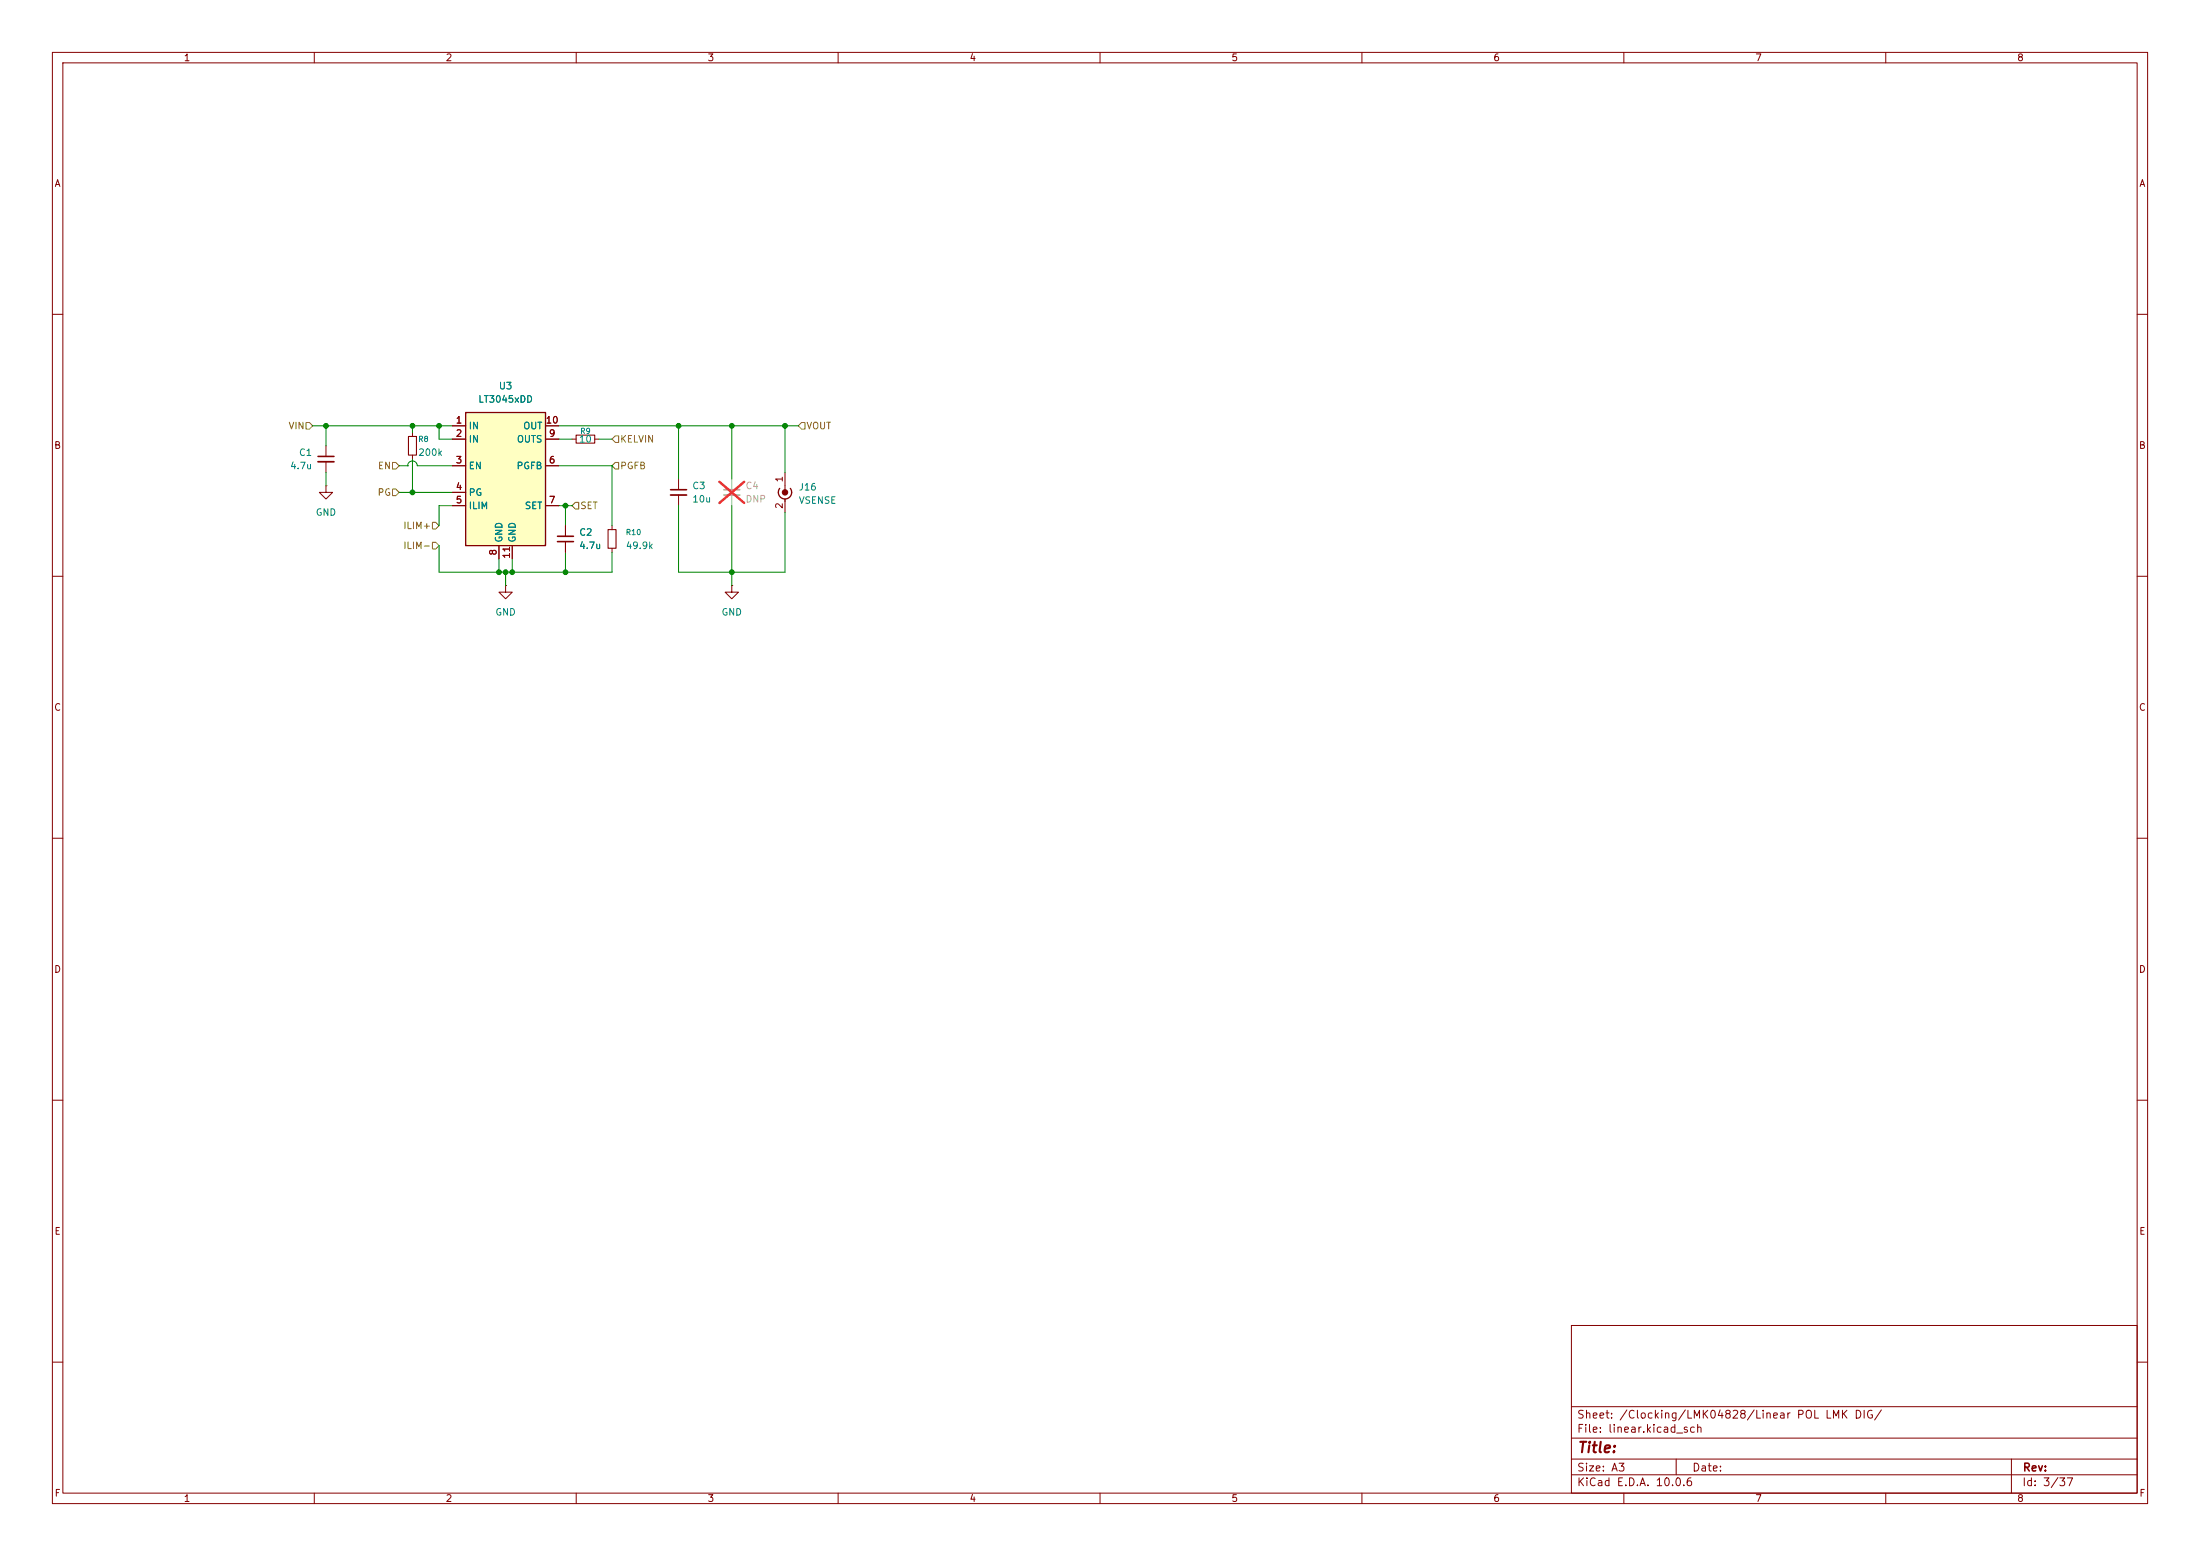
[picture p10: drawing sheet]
<svg xmlns="http://www.w3.org/2000/svg" width="420mm" height="297mm" viewBox="0 0 420 297" stroke-linecap="round" stroke-linejoin="round" font-family="sans-serif">
<g fill="none" stroke="#840000" stroke-width=".19">
<path d="M10 10h400v277h-400zM12 12h396v273h-396zM60 10v2M110 10v2M160 10v2M210 10v2M260 10v2M310 10v2M360 10v2M10 60h2M408 60h2M10 110h2"/>
<path d="M408 110h2M10 160h2M408 160h2M10 210h2M408 210h2M300 253h108v32h-108zM10 260h2M300 278.5h108M300 274.5h108M300 268.5h108M320 278.5v3M384 278.5v6.5"/>
<path d="M408 260h2M60 285v2M110 285v2M160 285v2M210 285v2M260 285v2M300 281.5h108M310 285v2M360 285v2"/>
</g>
<path d="M88.9 78.7h15.2v25.4h-15.2z" fill="#ffffc2"/>
<path d="M88.9 78.7h15.2v25.4h-15.2zM148.8 93.2a1.27 1.27 0 0 0 .2 1.7 1.27 1.27 0 0 0 1.7 0 1.27 1.27 0 0 0 .2-1.7" fill="none" stroke="#840000" stroke-width=".25"/>
<g fill="none" stroke="#840000" stroke-width=".19">
<path d="M62.2 92.7v1.3h1.3l-1.3 1.3-1.2-1.3h1.2M62.2 92.7h.1M62.2 85.1v2M62.2 88.1v2.1M78.7 82.6v.7M78.7 86.9v.7M86.4 88.9h2.5M86.4 96.5h2.5M86.4 81.3h2.5M86.4 83.8h2.5M86.4 94h2.5M104.1 88.9h2.6"/>
<path d="M104.1 96.5h2.6M104.1 81.3h2.6M104.1 83.8h2.6M109.2 83.8h.8M113.5 83.8h.8M129.5 91.4v2.1M129.5 94.5v2M149.9 90.2v3.8M149.9 95.3v2.5M95.2 104.1v2.6M96.5 111.8v1.2h1.3l-1.3 1.3-1.3-1.3h1.3M96.5 111.8h.1"/>
<path d="M97.8 104.1v2.6M107.9 100.3v2.1M107.9 103.4v2M116.8 100.3v.8M116.8 104.6v.8M139.7 111.8v1.2h1.3l-1.3 1.3-1.3-1.3h1.3M139.7 111.8h.1"/>
</g>
<path d="M78 83.3h1.5v3.6h-1.5zM110 83.1h3.5v1.5h-3.5zM116.1 101.1h1.5v3.5h-1.5z" fill="none" stroke="#840000" stroke-width=".2"/>
<circle cx="149.9" cy="94" r=".51" fill="#840000" stroke="#840000" stroke-width=".2"/>
<path d="M60.7 87.1h3.1M128 93.5h3.1M106.4 102.4h3.1M106.4 103.4h3.1" fill="none" stroke="#840000" stroke-width=".3"/>
<path d="M138.2 93.5h3" fill="none" stroke="#a1a1a1" stroke-width=".3"/>
<path d="M138.2 94.5h3" fill="none" stroke="#a1a1a1" stroke-width=".33"/>
<path d="M139.7 91.4v2.1M139.7 94.5v2" fill="none" stroke="#a1a1a1" stroke-width=".19"/>
<path d="M137.3 92l4.8 4M142.1 92l-4.8 4" fill="none" stroke="#ff2626" stroke-width=".46"/>
<path d="M60.7 88.1h3.1M128 94.5h3.1" fill="none" stroke="#840000" stroke-width=".33"/>
<path d="M58.4 80.6h.7l.6 .7-.6 .6h-.7zM74.9 88.3h.7l.6 .6-.6 .6h-.7zM74.9 93.3h.7l.6 .7-.6 .6h-.7zM82.5 99.7h.7l.6 .6-.6 .7h-.7zM109.2 96.5l.7-.6h.6v1.3h-.6zM117.5 83.2h.6v1.3h-.6l-.7-.7zM117.5 88.3h.6v1.2h-.6l-.7-.6zM153 80.6h.7v1.3h-.7l-.6-.6zM82.5 103.5h.7l.6 .6-.6 .7h-.7z" fill="none" stroke="#848400" stroke-width=".19"/>
<g fill="none" stroke="#008400" stroke-width=".19">
<path d="M59.7 81.3h26.7M62.2 81.3v3.8M62.2 90.2v2.5M76.2 88.9h1.6M76.2 94h10.2M77.8 88.9h.1M77.8 88.9a.91 .91 0 0 1 .9-.9 .91 .91 0 0 1 1 .9h6.7M78.7 81.3v1.3M78.7 87.6v6.4M83.8 81.3v2.5h2.6M86.4 96.5h-2.6v3.8M106.7 81.3h45.7"/>
<path d="M106.7 88.9h10.1v11.4M106.7 83.8h2.5M106.7 96.5h2.5M107.9 96.5v3.8M114.3 83.8h2.5M129.5 81.3v10.1M129.5 96.5v12.7h20.4v-11.4M139.7 81.3v10.1M139.7 96.5v15.3M149.9 81.3v8.9M83.8 104.1v5.1h33v-3.8M95.2 106.7v2.5"/>
<path d="M96.5 109.2v2.6M97.8 106.7v2.5M107.9 105.4v3.8"/>
</g>
<g fill="#008400" stroke="#008400" stroke-width=".19">
<circle cx="107.9" cy="109.2" r=".46"/>
<circle cx="97.8" cy="109.2" r=".46"/>
<circle cx="83.8" cy="81.3" r=".46"/>
<circle cx="78.7" cy="81.3" r=".46"/>
<circle cx="78.7" cy="94" r=".46"/>
<circle cx="95.2" cy="109.2" r=".46"/>
<circle cx="96.5" cy="109.2" r=".46"/>
<circle cx="62.2" cy="81.3" r=".46"/>
<circle cx="139.7" cy="81.3" r=".46"/>
<circle cx="149.9" cy="81.3" r=".46"/>
<circle cx="107.9" cy="96.5" r=".46"/>
<circle cx="139.7" cy="109.2" r=".46"/>
<circle cx="129.5" cy="81.3" r=".46"/>
</g>
<text font-size="2" fill="#840000" x="301" y="277.8">Title:</text>
<g font-size="1.5" fill="#840000">
<text x="300.9" y="273.8">File: linear.kicad_sch</text>
<text x="300.9" y="271.1">Sheet: /Clocking/LMK04828/Linear POL LMK DIG/</text>
<text x="300.9" y="281.2">Size: A3</text>
<text x="322.9" y="281.2">Date:</text>
<text x="386" y="281.2">Rev:</text>
<text x="300.9" y="284">KiCad E.D.A. 10.0.6</text>
<text x="385.9" y="284">Id: 3/37</text>
</g>
<g font-size="1.3" fill="#840000">
<text x="35" y="12">1</text>
<text x="85" y="12">2</text>
<text x="135" y="12">3</text>
<text x="185" y="12">4</text>
<text x="235" y="12">5</text>
<text x="285" y="12">6</text>
<text x="335" y="12">7</text>
<text x="385" y="12">8</text>
<text x="10.3" y="36">A</text>
<text x="408.3" y="36">A</text>
<text x="86.9" y="81.1">1</text>
<text x="86.9" y="83.7">2</text>
<text x="104.1" y="81.1">10</text>
<text x="104.7" y="83.7">9</text>
<text x="10.2" y="86">B</text>
<text x="86.9" y="88.8">3</text>
<text x="104.7" y="88.8">6</text>
<text x="408.2" y="86">B</text>
<text x="86.9" y="93.8">4</text>
<text x="149.7" y="92.2" transform="rotate(-90 149.7 92.2)">1</text>
<text x="86.9" y="96.4">5</text>
<text x="104.7" y="96.4">7</text>
<text x="149.7" y="97.3" transform="rotate(-90 149.7 97.3)">2</text>
<text x="95.1" y="106.1" transform="rotate(-90 95.1 106.1)">8</text>
<text x="97.7" y="106.7" transform="rotate(-90 97.7 106.7)">11</text>
<text x="10.2" y="136">C</text>
<text x="408.2" y="136">C</text>
<text x="10.2" y="186">D</text>
<text x="408.2" y="186">D</text>
<text x="10.3" y="236">E</text>
<text x="408.3" y="236">E</text>
<text x="10.3" y="286">F</text>
<text x="35" y="287">1</text>
<text x="85" y="287">2</text>
<text x="135" y="287">3</text>
<text x="185" y="287">4</text>
<text x="235" y="287">5</text>
<text x="285" y="287">6</text>
<text x="335" y="287">7</text>
<text x="385" y="287">8</text>
<text x="408.3" y="286">F</text>
</g>
<g font-size="1.3" fill="#008484">
<text x="91.2" y="77.2">LT3045xDD</text>
<text x="95.1" y="74.6">U3</text>
<text x="89.4" y="82.2">IN</text>
<text x="99.8" y="82.2">OUT</text>
<text x="55.3" y="89.9">4.7u</text>
<text x="57" y="87.3">C1</text>
<text x="79.7" y="87.3">200k</text>
<text x="89.4" y="89.9">EN</text>
<text x="89.4" y="84.8">IN</text>
<text x="98.5" y="89.9">PGFB</text>
<text x="98.6" y="84.8">OUTS</text>
<text x="110.4" y="84.8">10</text>
<text x="89.4" y="94.9">PG</text>
<text x="132.1" y="93.7">C3</text>
<text x="152.4" y="93.9">J16</text>
<text x="60.2" y="98.8">GND</text>
<text x="89.4" y="97.5">ILIM</text>
<text x="100.1" y="97.5">SET</text>
<text x="132.1" y="96.2">10u</text>
<text x="152.4" y="96.5">VSENSE</text>
<text x="96.2" y="103.7" transform="rotate(-90 96.2 103.7)">GND</text>
<text x="98.8" y="103.7" transform="rotate(-90 98.8 103.7)">GND</text>
<text x="110.5" y="102.6">C2</text>
<text x="110.5" y="105.1">4.7u</text>
<text x="119.4" y="105.1">49.9k</text>
<text x="94.5" y="117.8">GND</text>
<text x="137.6" y="117.8">GND</text>
</g>
<g font-size="1.3" fill="#848400">
<text x="55" y="82.2">VIN</text>
<text x="153.8" y="82.2">VOUT</text>
<text x="72" y="89.9">EN</text>
<text x="118.3" y="84.8">KELVIN</text>
<text x="118.3" y="89.9">PGFB</text>
<text x="72" y="94.9">PG</text>
<text x="76.9" y="101.3">ILIM+</text>
<text x="110.7" y="97.5">SET</text>
<text x="76.9" y="105.1">ILIM-</text>
</g>
<g font-size="1.3" fill="#a1a1a1">
<text x="142.2" y="93.7">C4</text>
<text x="142.2" y="96.2">DNP</text>
</g>
<g font-size="1" fill="#008484">
<text x="110.7" y="83.1">R9</text>
<text x="79.7" y="84.6">R8</text>
<text x="119.4" y="102.4">R10</text>
</g>
</svg>
